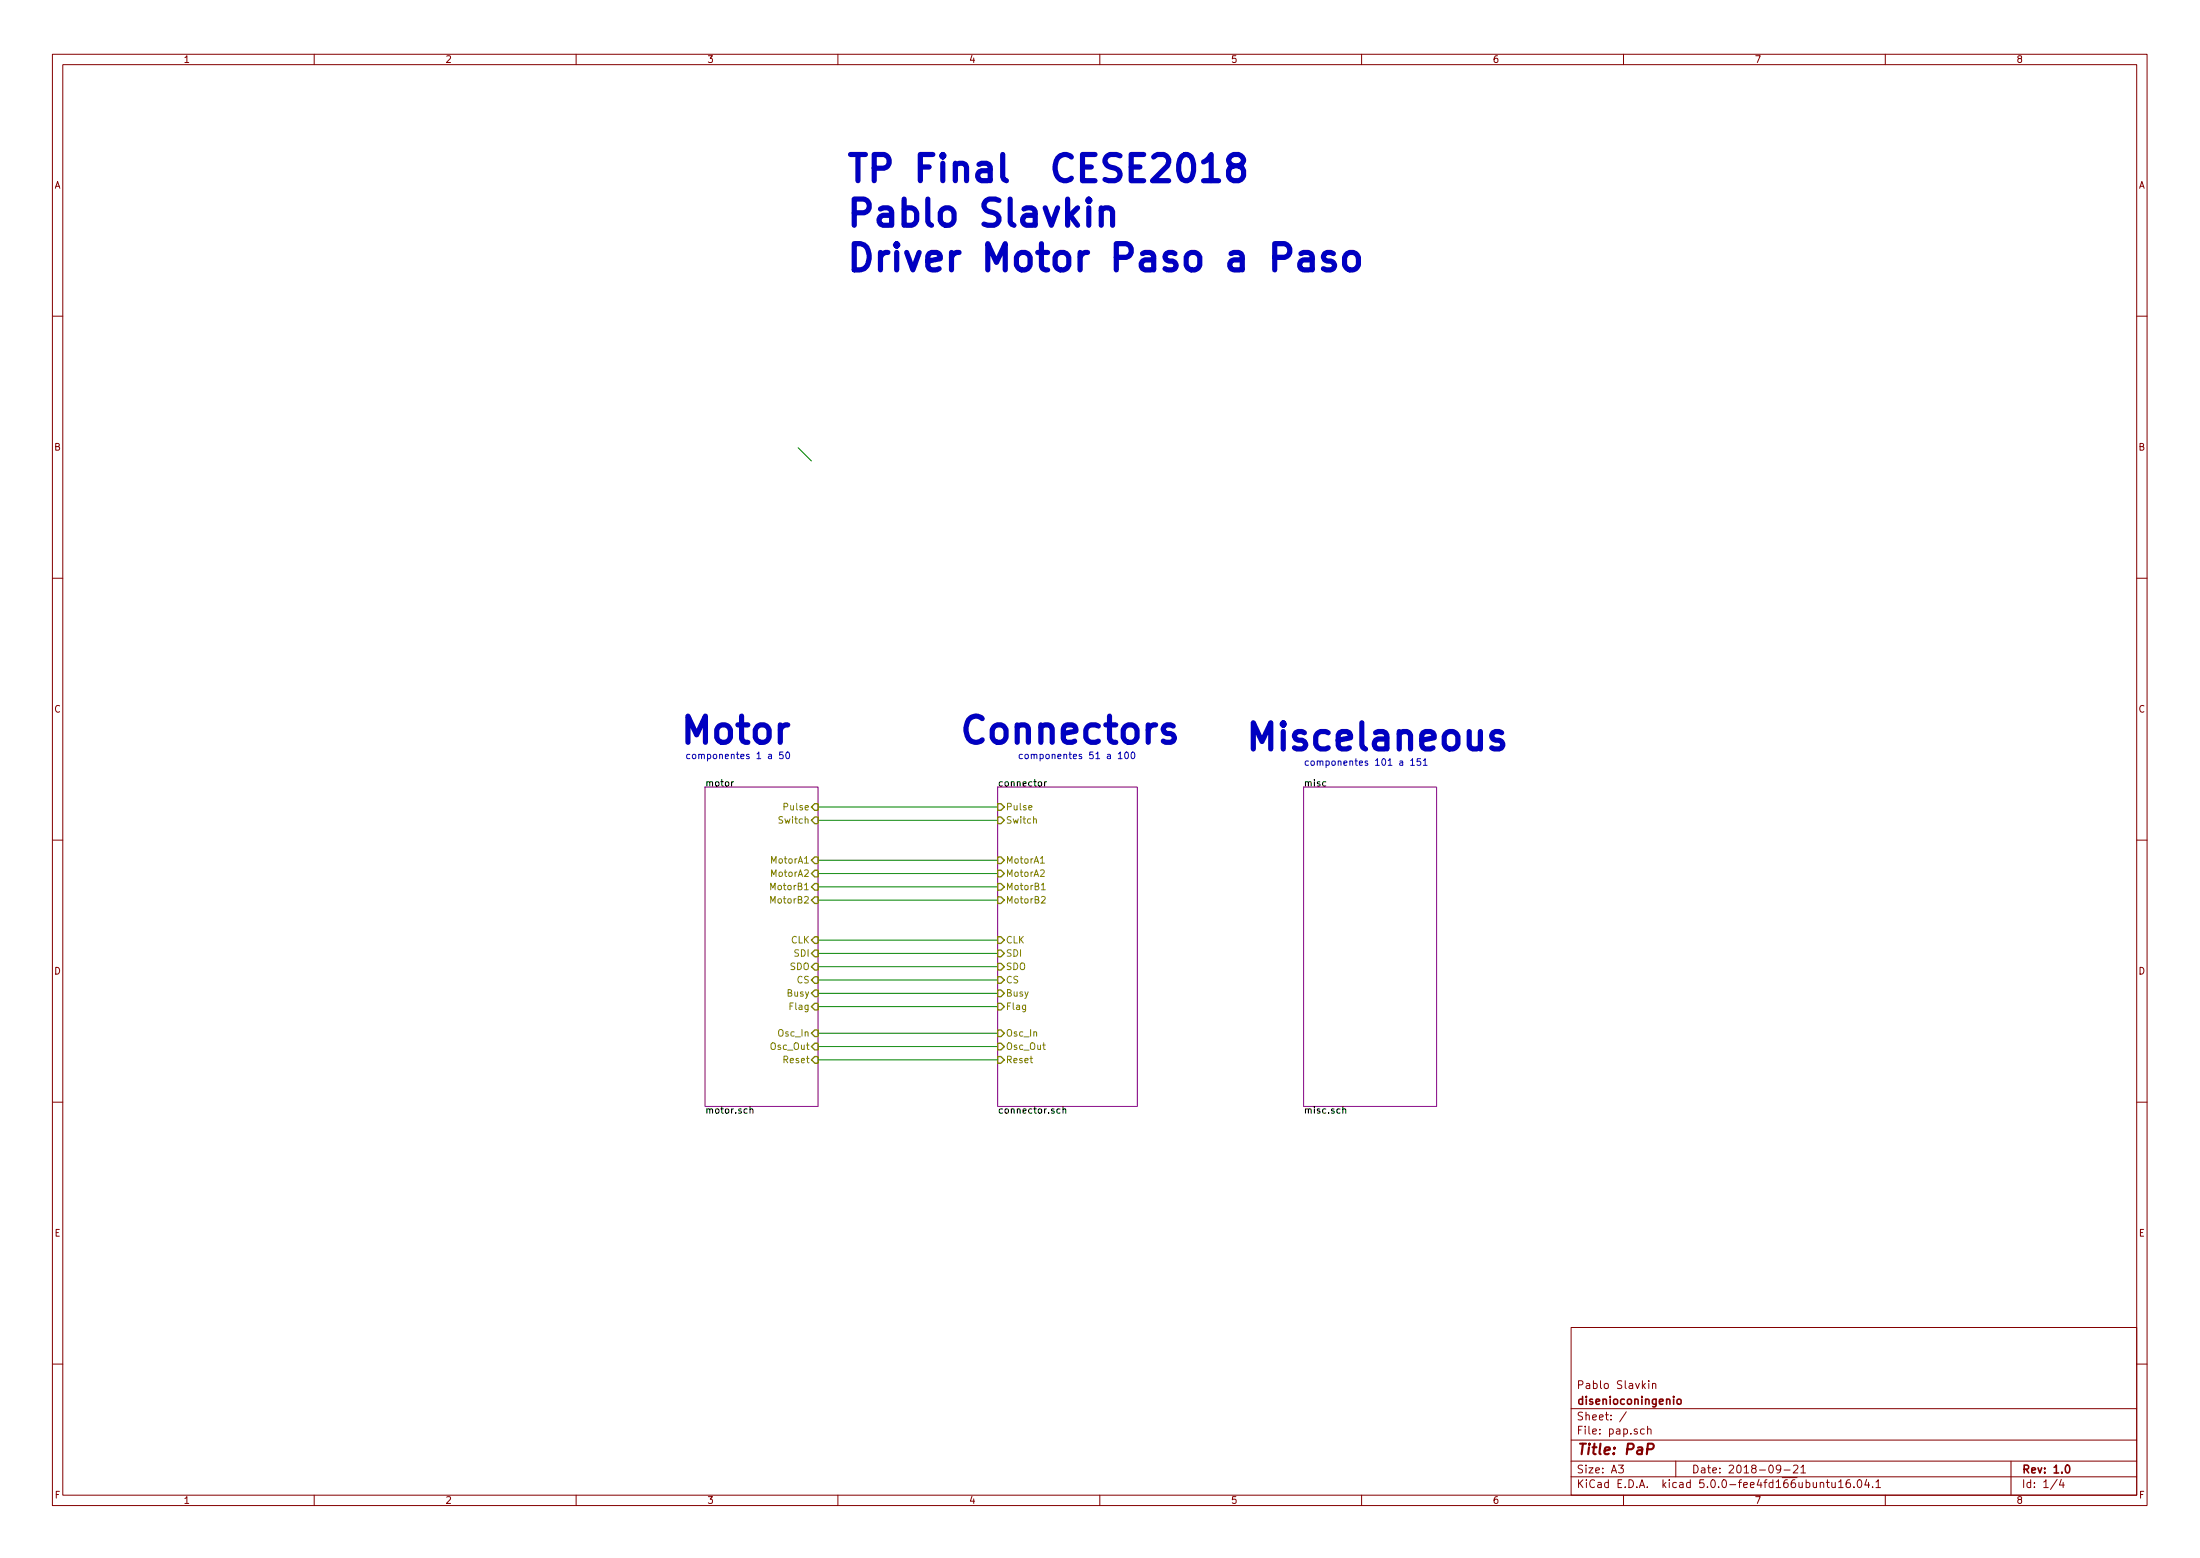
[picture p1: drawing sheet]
<svg xmlns="http://www.w3.org/2000/svg" width="297mm" height="210mm" viewBox="0 0 297 210" stroke-linecap="round" stroke-linejoin="round" font-family="sans-serif">
<g fill="none" stroke="#840000" stroke-width=".14">
<path d="M7.1 7.3h282.8v195.9h-282.8zM8.5 8.7h280v193.1h-280zM42.4 7.3v1.4M77.8 7.3v1.4M113.1 7.3v1.4M148.5 7.3v1.4M183.8 7.3v1.4M219.2 7.3v1.4M254.5 7.3v1.4M7.1 42.7h1.4M288.5 42.7h1.4M7.1 78h1.4"/>
<path d="M288.5 78h1.4M7.1 113.4h1.4M288.5 113.4h1.4M7.1 148.7h1.4M288.5 148.7h1.4M212.1 179.1h76.4v22.7h-76.4zM7.1 184.1h1.4M212.1 199.3h76.4M212.1 197.2h76.4M212.1 194.3h76.4M212.1 190.1h76.4M218.5 197.7h.7l-.4 .4 .3 .1v.5l-.1 .1-.5-.1"/>
<path d="M219.6 190.5l-.9 1.4M222 192.9l-.3-.1-.2 .2 .1 .4 .1 .1h.3M222.5 192.9a.26 .26 0 0 1 .4 .1v.5M222.5 192.5v1M222.6 186.3v.1M222.6 186.7v.7M223.1 186.8l.2-.1h.2l.1 .7M223.1 186.7v.7M226.3 197.2v2.1M240.4 198.2l-.2 .2-.3-.1-.1-.1 .1-.4 .3-.1 .2 .1a.84 .84 0 0 1-.2 .9l-.3 .1M240.9 198.4h.8M242.2 197.8l.4-.1 .1 .1v.2l-.6 .8h.6"/>
<path d="M243.2 198l.3-.3v1.1M243.2 198.8h.6M246.7 199.7v.9l.3 .2M249.8 199.7a.42 .42 0 0 0-.6 .4l.1 .6 .1 .1 .4-.1 .1-.4-.1-.2h-.4l-.2 .2M250.9 199.7h.1a.61 .61 0 0 1 .1 1.1 .57 .57 0 0 1-.4-.5 .57 .57 0 0 1 .2-.6zM252 199.6l-.2 .8h.6M271.5 197.2v4.6M277.8 199.6l-.9 1.4M278.3 199.6l-.2 .8h.6M288.5 184.1h1.4M42.4 201.8v1.4M77.8 201.8v1.4"/>
<path d="M113.1 201.8v1.4M148.5 201.8v1.4M183.8 201.8v1.4M219.2 201.8v1.4M245.8 200.1a.26 .26 0 0 1 .4 .1v.6M246.6 200.1h.4M247.3 200.1v.5a.28 .28 0 0 0 .5 .1M247.8 200.1v.7M248.2 200l.3-.3v1.1M248.2 200.8h.7M250.3 200.7v.1M252.3 200.1v.7"/>
<path d="M252.8 200.7v.1M253.3 200l.3-.3v1.1M253.3 200.8h.6M254.5 201.8v1.4M278.6 200.1v.7"/>
</g>
<path d="M226.5 188.9l.1-.1 .3 .1v.5l-.1 .1-.3-.1zM279 197.8l.1-.1a.58 .58 0 0 1 .4 .5 .58 .58 0 0 1-.2 .5l-.1 .1a.57 .57 0 0 1-.4-.5 .57 .57 0 0 1 .2-.5z" fill="none" stroke="#840000" stroke-width=".22"/>
<path d="M222.4 195.6h.6a.4 .4 0 0 0 .3-.4 .4 .4 0 0 0-.3-.4h-.5l-.2 1.4" fill="none" stroke="#840000" stroke-width=".29"/>
<g fill="none" stroke="#008400" stroke-width=".14">
<path d="M107.8 60.4l1.8 1.8M110.5 108.9h24.2M110.5 110.7h24.2M110.5 116.1h24.2M110.5 117.9h24.2M110.5 119.7h24.2M110.5 121.5h24.2M110.5 128.7h24.2M110.5 126.9h24.2M110.5 130.5h24.2M110.5 132.3h24.2M110.5 134.1h24.2"/>
<path d="M110.5 135.8h24.2M110.5 139.4h24.2M110.5 141.2h24.2M110.5 143h24.2"/>
</g>
<path d="M95.2 106.2h15.3v43.1h-15.3zM134.7 106.2h18.9v43.1h-18.9zM176 106.2h18v43.1h-18z" fill="none" stroke="#840084" stroke-width=".14"/>
<path d="M99 105.5l-.2 .2M140.2 105.6l.1-.1 .3 .1v.3v.2h-.3l-.1-.1zM141 105.5v.6M141.3 105.5l-.3 .2M179 105.5h-.2l-.2 .2 .1 .4h.3M101.3 149.7l.1-.1 .2 .1 .1 .5M101.3 149.3v.9M143.1 149.7l-.2-.1-.2 .2 .1 .4h.3M143.5 149.7l.1-.1 .3 .1v.5M143.5 149.3v.9M181.3 149.7h.3l.1 .5M181.3 149.3v.9" fill="none" stroke="#000" stroke-width=".14"/>
<g fill="none" stroke="#848400" stroke-width=".18">
<path d="M110 115.6h.5v.9h-.5l-.4-.4zM110 117.4h.5v.9h-.5l-.4-.4zM110 119.2h.5v.9h-.5l-.4-.4zM110 108.5h.5v.9h-.5l-.4-.5zM110 110.3h.5v.9h-.5l-.4-.5zM134.7 108.5h.4l.5 .4-.5 .5h-.4zM134.7 110.3h.4l.5 .4-.5 .5h-.4zM134.7 117.4h.4l.5 .5-.5 .4h-.4zM134.7 115.6h.4l.5 .5-.5 .4h-.4zM134.7 119.2h.4l.5 .5-.5 .4h-.4zM110 121h.5v.9h-.5l-.4-.4zM110 131.8h.5v.9h-.5l-.4-.4z"/>
<path d="M110 128.2h.5v.9h-.5l-.4-.4zM110 130h.5v.9h-.5l-.4-.4zM110 133.6h.5v.9h-.5l-.4-.4zM110 126.4h.5v.9h-.5l-.4-.4zM110 139h.5v.9h-.5l-.4-.5zM110 135.4h.5v.9h-.5l-.4-.5zM134.7 131.8h.4l.5 .5-.5 .4h-.4zM134.7 126.4h.4l.5 .5-.5 .4h-.4zM134.7 128.2h.4l.5 .5-.5 .4h-.4zM134.7 121h.4l.5 .5-.5 .4h-.4zM134.7 130h.4l.5 .5-.5 .4h-.4zM134.7 133.6h.4l.5 .5-.5 .4h-.4z"/>
<path d="M134.7 139h.4l.5 .4-.5 .5h-.4zM134.7 135.4h.4l.5 .4-.5 .5h-.4zM110 140.8h.5v.9h-.5l-.4-.5zM110 142.6h.5v.9h-.5l-.4-.5zM134.7 140.8h.4l.5 .4-.5 .5h-.4zM134.7 142.6h.4l.5 .4-.5 .5h-.4z"/>
</g>
<path d="M138.9 109l.4-.1v-.2h-.3l-.1 .1v.5h.4M139.5 110.6l.2-.1h.2v.6M140.5 117.5l.3-.1 .2 .2-.6 .7h.6M140.5 115.8l.2-.2v.9M140.5 116.5h.5M140.6 119.4l.3-.2v.9M140.6 121.1l.4-.1 .1 .2-.5 .7h.5M140.6 120.1h.5M140.8 141h.3M140.9 140.7v.8l.2 .1" fill="none" stroke="#848400" stroke-width=".14"/>
<path d="M148.7 28.4a.88 .88 0 0 1 1.5 .2v1.8M148.7 28.1v2.3M162.5 21.9l.3-.2 .7-.9v3.6M162.5 24.4h2M166.6 22.4a.77 .77 0 0 1-.7-.8 .77 .77 0 0 1 .7-.8h.6a.77 .77 0 0 1 .7 .8 .77 .77 0 0 1-.7 .8h-.6l-.6 .3-.1 .3v.7l.1 .3a1.14 1.14 0 0 0 1.6 .2l.3-.5v-.7l-.3-.5-.4-.1M175.6 34.2l.4-.1h.7l.3 .1 .2 .4v1.8M177.2 34.9l-.4 .2h-.8a.69 .69 0 0 0-.5 .6 .69 .69 0 0 0 .5 .7h.8l.4-.1M180 34.2l-.3-.1h-.5l-.4 .1-.1 .4 .1 .5 .4 .1h.5l.3 .2 .2 .4-.2 .5-.3 .1h-.7l-.3-.1M181.9 34.2a.98 .98 0 0 1 1.5 .5v1.1a.97 .97 0 0 1-.9 .7 .97 .97 0 0 1-1-.7v-1.1zM158.4 98l-.3-.2h-.5l-.4 .2-.1 .3 .1 .5 .4 .2h.5l.3 .2 .2 .3-.2 .5-.3 .2h-.7l-.3-.2M202.8 98.9l-.4-.2h-.5l-.3 .2-.2 .3 .2 .5 .3 .2h.5l.4 .2 .1 .3-.1 .5-.4 .2h-.7l-.3-.2" fill="none" stroke="#0000c2" stroke-width=".7"/>
<path d="M105.7 101.5h-.4l-.1 .4 .2-.1 .3 .1v.4l-.1 .1-.4-.1M106.2 101.6l.1-.1a.48 .48 0 0 1 .3 .4 .48 .48 0 0 1-.3 .5l-.2-.4zM151 101.7l.3-.2v.9M151 102.4h.5M152 101.5h.1a.49 .49 0 0 1 .3 .4 .49 .49 0 0 1-.3 .5 .59 .59 0 0 1-.1-.9zM152.8 101.6l.1-.1a.48 .48 0 0 1 .3 .4 .48 .48 0 0 1-.3 .5l-.2-.4zM190.5 102.6l.2-.2v.9M190.5 103.3h.5M191.8 102.4h-.4l-.1 .4 .2-.1 .3 .1v.4l-.1 .1-.4-.1M192.2 102.6l.2-.2v.9M192.2 103.3h.5" fill="none" stroke="#0000c2" stroke-width=".14"/>
<g font-size="4.9" fill="#0000c2">
<text x="114" y="24.6">TP Final CESE2018</text>
<text x="114" y="30.6">Pablo Slavkin</text>
<text x="114" y="36.6">Driver Motor Paso a Paso</text>
<text x="91.6" y="100.4">Motor</text>
<text x="129.3" y="100.4">Connectors</text>
<text x="167.9" y="101.3">Miscelaneous</text>
</g>
<text font-size="2" fill="#840000" x="212.8" y="196.3">Title: PaP</text>
<g font-size="1.5" fill="#840000">
<text x="212.8" y="191.7">Sheet: /</text>
<text x="212.8" y="189.6">disenioconingenio</text>
<text x="212.8" y="187.4">Pablo Slavkin</text>
<text x="212.8" y="193.6">File: pap.sch</text>
<text x="212.8" y="200.8">KiCad E.D.A. kicad 5.0.0-fee4fd166ubuntu16.04.1</text>
<text x="212.8" y="198.8">Size: A3</text>
<text x="228.4" y="198.8">Date: 2018-09-21</text>
<text x="272.9" y="198.8">Rev: 1.0</text>
<text x="272.9" y="200.8">Id: 1/4</text>
</g>
<g font-size="1.3" fill="#840000">
<text x="24.7" y="8.5">1</text>
<text x="60.1" y="8.5">2</text>
<text x="95.5" y="8.5">3</text>
<text x="130.8" y="8.5">4</text>
<text x="166.2" y="8.5">5</text>
<text x="201.5" y="8.5">6</text>
<text x="236.9" y="8.5">7</text>
<text x="272.2" y="8.5">8</text>
<text x="7.3" y="25.4">A</text>
<text x="288.7" y="25.4">A</text>
<text x="7.3" y="60.8">B</text>
<text x="288.7" y="60.8">B</text>
<text x="7.3" y="96.2">C</text>
<text x="288.7" y="96.2">C</text>
<text x="7.3" y="131.5">D</text>
<text x="288.7" y="131.5">D</text>
<text x="7.4" y="166.9">E</text>
<text x="288.8" y="166.9">E</text>
<text x="7.4" y="202.2">F</text>
<text x="24.7" y="202.9">1</text>
<text x="60.1" y="202.9">2</text>
<text x="95.5" y="202.9">3</text>
<text x="130.8" y="202.9">4</text>
<text x="166.2" y="202.9">5</text>
<text x="201.5" y="202.9">6</text>
<text x="236.9" y="202.9">7</text>
<text x="272.2" y="202.9">8</text>
<text x="288.8" y="202.2">F</text>
</g>
<g font-size="1.3" fill="#0000c2">
<text x="92.5" y="102.4">componentes 1 a 50</text>
<text x="137.4" y="102.4">componentes 51 a 100</text>
<text x="176" y="103.3">componentes 101 a 151</text>
</g>
<g font-size="1.3">
<text x="95.2" y="106.1">motor</text>
<text x="134.7" y="106.1">connector</text>
<text x="176" y="106.1">misc</text>
<text x="95.2" y="150.3">motor.sch</text>
<text x="134.7" y="150.3">connector.sch</text>
<text x="176" y="150.3">misc.sch</text>
</g>
<g font-size="1.3" fill="#848400">
<text x="105.4" y="111.2">Switch</text>
<text x="106" y="109.4">Pulse</text>
<text x="135.8" y="109.4">Pulse</text>
<text x="135.8" y="111.2">Switch</text>
<text x="104.3" y="116.5">MotorA1</text>
<text x="104.3" y="118.3">MotorA2</text>
<text x="135.8" y="118.3">MotorA2</text>
<text x="135.8" y="116.5">MotorA1</text>
<text x="104.3" y="120.1">MotorB1</text>
<text x="104.3" y="121.9">MotorB2</text>
<text x="135.8" y="121.9">MotorB2</text>
<text x="135.8" y="120.1">MotorB1</text>
<text x="106.7" y="130.9">SDO</text>
<text x="106.8" y="127.3">CLK</text>
<text x="107.3" y="129.1">SDI</text>
<text x="135.8" y="127.3">CLK</text>
<text x="135.8" y="129.1">SDI</text>
<text x="135.8" y="130.9">SDO</text>
<text x="106.3" y="134.5">Busy</text>
<text x="106.8" y="136.3">Flag</text>
<text x="107.6" y="132.7">CS</text>
<text x="135.8" y="132.7">CS</text>
<text x="135.8" y="134.5">Busy</text>
<text x="135.8" y="136.3">Flag</text>
<text x="104.2" y="141.7">Osc_Out</text>
<text x="105.2" y="139.9">Osc_In</text>
<text x="106" y="143.5">Reset</text>
<text x="135.8" y="139.9">Osc_In</text>
<text x="135.8" y="141.7">Osc_Out</text>
<text x="135.8" y="143.5">Reset</text>
</g>
</svg>
